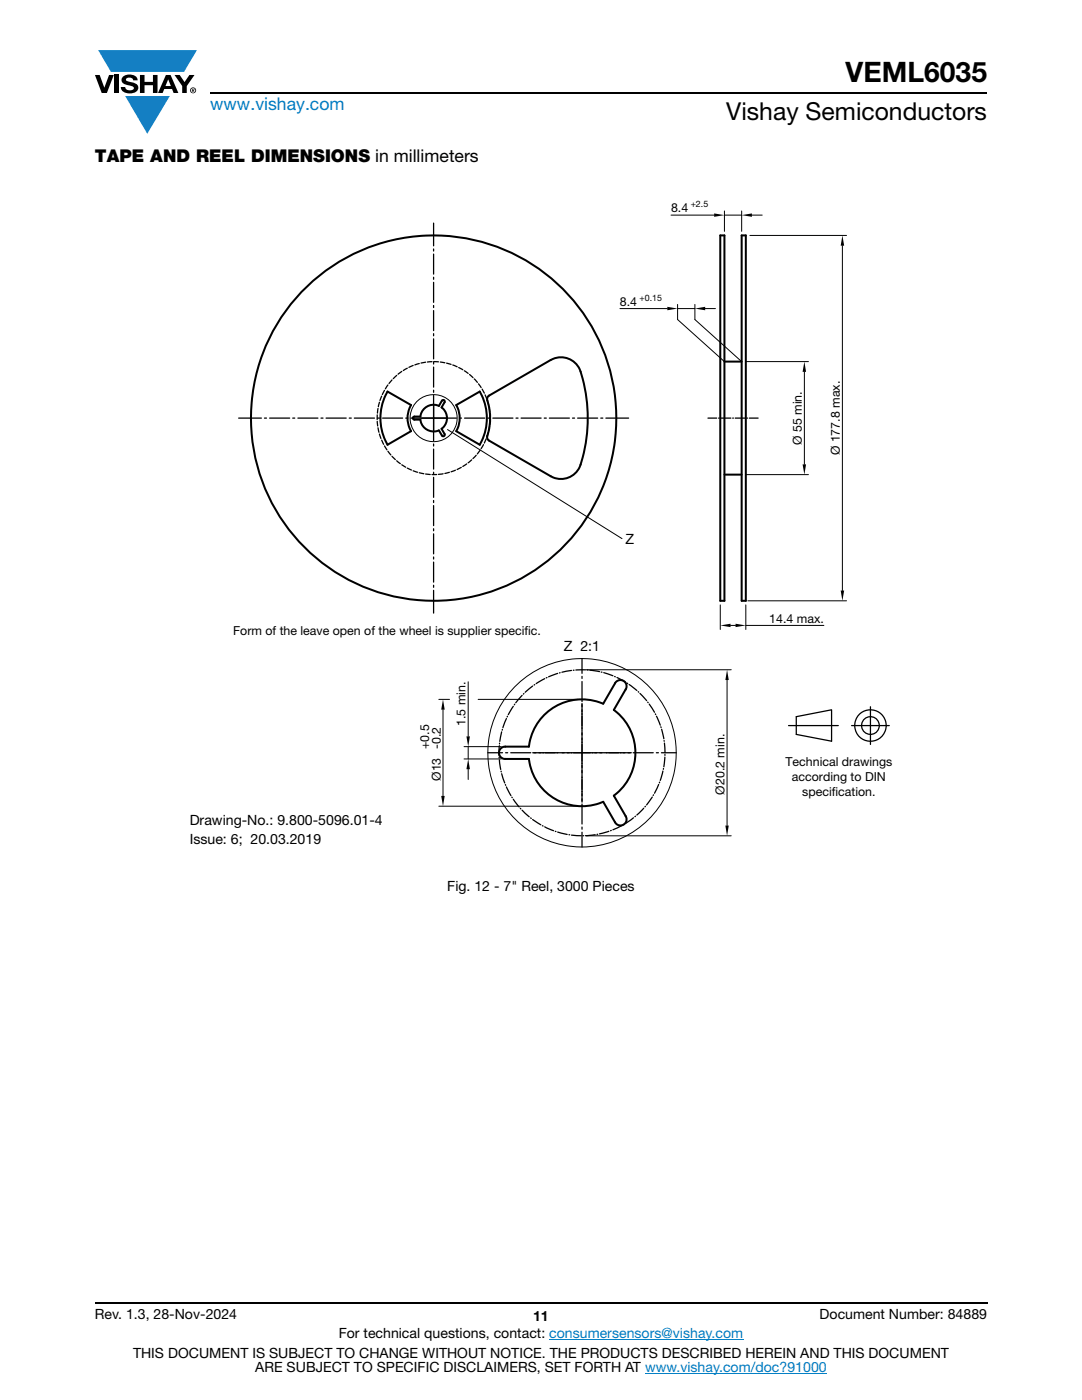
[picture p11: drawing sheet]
<svg xmlns="http://www.w3.org/2000/svg" width="216mm" height="279mm" viewBox="0 0 216 279" stroke-linecap="round" stroke-linejoin="round" font-family="sans-serif">
<g fill="#147fc3">
<path d="M19.6 10h19.7l-2.6 4.3h-1.1h-13.5z"/>
<path d="M25 19.2h8.9l-4.5 7.5z"/>
</g>
<g fill="#000">
<path d="M18.9 15h1l.9 2.5 1-2.5h.9l-1.4 3.6h-1zM22.9 15h.9v3.6h-.9zM24.6 15.3a2.1 2.1 0 0 1 2.8 .3l.1 .4h-.9a.79 .79 0 0 0-.7-.5 .79 .79 0 0 0-.8 .4l.3 .3 1 .2a1.08 1.08 0 0 1 1.2 1 1.08 1.08 0 0 1-1.1 1.2 1.73 1.73 0 0 1-2.4-1.2h.9a.96 .96 0 0 0 .8 .6 .96 .96 0 0 0 .9-.4 1.31 1.31 0 0 0-1.2-.6 1.03 1.03 0 0 1-1.1-.6 1.03 1.03 0 0 1 .2-1.1zM27.9 15h.9v1.3h1.7v-1.3h.9v3.6h-.9v-1.6h-1.7v1.6h-.9zM34.8 15h1.1l.9 1.4 1-1.4h1l-1.5 2.2v1.4h-.9v-1.4z"/>
<path d="M33.6 15.9l.5 1.3h-1.1zM33.1 15l-1.6 3.6h1l.3-.8h1.5l.3 .8h1l-1.6-3.6z"/>
<path d="M38.4 17.8h.2v.2h-.2zM38.3 17.7v.7h.1v-.3l.4 .3-.2-.3 .2-.2-.1-.2z"/>
<path d="M38.1 18a.46 .46 0 0 1 .9 0 .46 .46 0 0 1-.9 0zM37.9 18a.6 .6 0 0 0 1.2 0 .6 .6 0 0 0-1.2 0z"/>
</g>
<path d="M42 18.6h155M18.9 260h178.1" fill="none" stroke="#000" stroke-width=".36"/>
<path d="M109.6 267.3h38.7M128.7 274h36.3" fill="none" stroke="#007ec4" stroke-width=".2"/>
<g fill="none" stroke="#000" stroke-width=".4">
<path d="M143.7 47h.9v72.9h-.9zM148 47h.8v72.9h-.8zM77.3 78.1l4.7 2.7a5.2 5.2 0 0 0 0 5.3l-4.7 2.7a10.7 10.7 0 0 1 0-10.7zM97.4 79.1l12.5-7.3a4.1 4.1 0 0 1 5.9 2.4 30.5 30.5 0 0 1-.1 19 4.1 4.1 0 0 1-5.8 1.8l-12.3-7.1-.3-.3a1.46 1.46 0 0 1 .2-1.4 11.6 11.6 0 0 0-.3-6.5zM144.6 72.2h3.4M88.7 80.3l-.6 1a2.65 2.65 0 0 1 0 4.3l.6 1a.3 .3 0 0 1-.1 .4 .3 .3 0 0 1-.4-.1l-.6-1a2.68 2.68 0 0 1-3.7-2.2h-1.2a.31 .31 0 0 1-.3-.3 .31 .31 0 0 1 .3-.3h1.2a2.67 2.67 0 0 1 3.7-2.1l.6-1.1h.5v.4M91 80.8l4.7-2.7a10.7 10.7 0 0 1 0 10.7l-4.7-2.7a5.3 5.3 0 0 0 0-5.3zM144.6 94.7h3.4M122.7 136.4a1.23 1.23 0 0 1 1.7-.5 1.23 1.23 0 0 1 .4 1.7M122.7 136.3l-2.3 4.1a10.7 10.7 0 0 0-14.9 8.6h-4.7M124.9 137.6l-2.4 4.1a10.7 10.7 0 0 1 0 17.1l2.4 4.1a1.23 1.23 0 0 1-.5 1.7 1.23 1.23 0 0 1-1.7-.5M100.8 151.5h4.7a10.7 10.7 0 0 0 14.9 8.5l2.3 4.1"/>
<path d="M100.8 149a1.23 1.23 0 0 0-1.2 1.2 1.23 1.23 0 0 0 1.2 1.3"/>
<circle cx="86.5" cy="83.4" r="36.5"/>
</g>
<g fill="none" stroke="#000" stroke-width=".25">
<path d="M86.5 44.5v4.6M86.5 49.7v.4M86.5 50.7v4M86.5 55.3v.4M86.5 56.3v4M76.2 79.1l-.4 .8M76.7 77.9l-.4 .8M77.4 76.8l-.5 .8M78.2 75.8l-.6 .7M79.2 74.9l-.7 .7M80.2 74.1l-.8 .6M81.3 73.5l-.8 .4"/>
<path d="M82.4 72.9l-.8 .4M83.7 72.6l-.9 .2M84.9 72.3l-.9 .2M86.2 72.2h-.9M86.5 61v.4M86.5 62v4M86.5 66.6v.4M86.5 67.6v4M86.5 72.2v.5M86.5 73.3v4M86.5 77.9v.4M86.5 78.9v9.1"/>
<path d="M86.6 72.2h.9M87.9 72.2l.9 .2M89.1 72.5l.9 .2M90.3 72.8l.9 .4M91.5 73.3l.8 .5M92.6 74l.8 .5M93.7 74.7l.7 .7M94.6 75.6l.7 .7M95.5 76.6l.5 .7M96.2 77.7l.4 .8M96.8 78.8l.3 .9M47.6 83.4h4.6"/>
<path d="M52.8 83.4h.4M53.8 83.4h4M58.4 83.4h.4M59.4 83.4h4M64 83.4h.5M65.1 83.4h4M69.7 83.4h.4M70.7 83.4h4M75.3 82.8v.9M75.3 84.1l.1 .9M75.3 83.4h.4M75.4 81.5l-.1 .9"/>
<path d="M75.4 85.4l.2 .9M75.7 80.3l-.2 .9M75.7 86.6l.3 .9M76.2 87.8l.3 .9M76.3 83.4h4M76.7 89l.5 .8M77.4 90.1l.6 .7M78.2 91.1l.7 .6M79.2 92l.7 .5M80.2 92.8l.7 .4M81 83.4h.4M81.3 93.4l.8 .4"/>
<path d="M82 83.4h9.1M82.4 94l.9 .2M83.7 94.3l.9 .3M84.1 83.4h2.4v2.5M84.9 94.6l.9 .1M86.2 94.7h.9M86.5 81v2.4h2.5M86.5 88.6v.4M86.5 89.6v4M86.5 94.2v.5M86.5 95.3v4M86.5 99.9v.4"/>
<path d="M88.4 94.6l-.9 .1M89.7 94.3l-.9 .2M90.9 93.8l-.9 .4M91.7 83.4h.4M92 93.3l-.8 .4M92.7 83.4h4M93.1 92.6l-.8 .5M94.1 91.8l-.7 .6M95 90.9l-.6 .6M95.8 89.8l-.5 .8M96.5 88.7l-.5 .8M97 87.6l-.4 .8"/>
<path d="M97.3 80l.2 .9M97.3 83.4h.4M97.4 86.4l-.3 .8M97.6 81.2l.1 1M97.7 85.1l-.2 .9M97.8 82.5v.9M97.8 83.8l-.1 .9M98.3 83.4h4.1M103 83.4h.4M104 83.4h4M108.6 83.4h.4M109.6 83.4h4"/>
<path d="M114.2 83.4h.4M115.3 83.4h4M119.9 83.4h.4M120.9 83.4h4.5M141.3 83.4h1.7M143.4 83.4h.1M143.9 83.4h1.9M146.2 83.4h.1M146.7 83.4h1.9M149 83.4h.2M149.5 83.4h1.8M86.5 100.9v4"/>
<path d="M86.5 105.5v.4M86.5 106.5v4M86.5 111.2v.4M86.5 112.2v4M86.5 116.8v.4M86.5 117.8v4.6M104.2 138.8l-1.3 1.5M104.5 138.4l-.1 .1M106.3 136.9l-1.5 1.3M106.7 136.6l-.1 .1M108.7 135.4l-1.7 1M109.1 135.2l-.1 .1"/>
<path d="M111.3 134.4l-1.8 .7M111.8 134.3h-.2M114 133.8l-1.9 .4M114.5 133.8h-.1M116.1 131.4v3M116.1 135v.4M116.1 136v4M116.8 133.7h-1.9M117.2 133.7h.1M117.7 133.8l1.9 .2M120 134.1l.1 .1M120.5 134.2l1.8 .7"/>
<path d="M122.6 135l.2 .1M123.1 135.2l1.7 .9M125.1 136.3l.1 .1M125.5 136.6l1.6 1.2M127.3 138l.1 .1M127.7 138.4l1.3 1.4M97.3 150.2h3M99.6 151.1v.2M99.6 148.8v2M99.6 151.6l.3 2M99.7 148.3v.2M100 153.9v.2"/>
<path d="M100.1 154.4l.6 1.9M100.1 146.1l-.4 1.9M100.3 145.6l-.1 .1M100.8 156.6l.1 .1M100.9 150.2h.4M101 157.1l.9 1.7M101 143.4l-.6 1.8M101.3 142.9l-.1 .2M101.9 150.2h4M102.1 159.1l.1 .1M102.4 159.5l1.2 1.5M102.4 141l-1 1.6"/>
<path d="M102.7 140.5l-.1 .2M111.5 150.2h-5.2M116.1 140.4v5.3M116.1 145.7v9M116.1 150.2h3M116.1 154.8v5.3M117.8 150.2h-6.2M118.1 150.2h.2M118.7 150.2h1.9M119.7 150.2h.4M120.7 150.2h4M121 150.2h.1"/>
<path d="M121.5 150.2h1.9M123.8 150.2h.1M124.3 150.2h1.7M125.3 150.2h.4M126.3 150.2h4M129.2 140.1l.1 .1M129.5 140.5l1.1 1.6M130.2 159.1l-1.2 1.5M130.4 158.6l-.1 .1M130.8 142.5v.1M131 150.2h.4M131 142.9l.7 1.8"/>
<path d="M131.4 156.6l-.8 1.7M131.6 156.1v.1M131.9 145v.2M132 150.2h2.9M132 145.5l.5 1.9M132.3 153.9l-.6 1.8M132.4 153.4v.1M132.5 147.8v.1M132.6 148.3l.1 1.9M132.7 151.1l-.2 1.9M132.7 150.6v.2M157.3 144.8h10"/>
<path d="M158.9 143l7-1.3v6.2l-7-1.3zM169.9 144.8h7.5M173.7 141v7.6M103.8 161.3l.1 .1M104.2 161.7l1.4 1.3M105.9 163.2l.1 .1M106.3 163.6l1.6 1M108.2 164.8l.2 .1M108.7 165l1.8 .8M110.8 165.9l.1 .1M111.3 166.1l1.9 .4M113.5 166.6h.2"/>
<path d="M114 166.7l2 .1M116.1 160.5v4M116.1 165.1v.4M116.1 166.1v2.9M116.3 166.8h.2M118.8 166.6l-2 .2M119.3 166.5h-.2M121.5 165.9l-1.9 .5M122 165.7l-.2 .1M124.1 164.8l-1.8 .8M124.5 164.5l-.1 .1M126.4 163.2l-1.6 1.1"/>
<path d="M126.8 162.9l-.1 .1M128.4 161.3l-1.3 1.4M128.8 160.9l-.1 .1"/>
<circle cx="173.7" cy="144.8" r="1.77"/>
<circle cx="173.7" cy="144.8" r="3.1"/>
</g>
<g fill="none" stroke="#000" stroke-width=".2">
<path d="M133.9 42.9h8.6M144.6 42.1v4.1M144.6 42.9h3.4M148 42.1v4.1M149.6 47h19.3M150 42.9h2.1M168.1 49v68.9M123.7 61.6h9.5M135.2 60.8v3l9.3 8.4M135.2 61.6h3.5M138.7 60.8v3l9.3 8.4M140.7 61.6h2.1"/>
<path d="M148.8 72.2h12.5M160.5 74.2v18.5M89.3 85.7l34.8 21.8M148.8 94.7h12.5M149.2 119.9h19.7M87.6 139.6h2.1M93.4 136.1v10.9M95.4 139.6h19.9M116.9 133.7h29M143.7 120.7v4.9M145.1 135.7v29.1M145.8 124.8h1"/>
<path d="M148.8 120.7v4.9M148.8 124.8h15.6M88.4 141.6v17.2M92.6 151.5h7.4M92.6 149h7.4M93.4 149v2.5M93.4 153.5v2.1M87.6 160.9h27.7M116.9 166.8h29"/>
<circle cx="86.5" cy="83.5" r="4.7"/>
<circle cx="116.1" cy="150.2" r="18.8"/>
</g>
<g fill="#000">
<path d="M142.5 42.6l2 .3-2 .4zM148 42.9l2-.3v.7zM168.1 47l.3 2h-.7zM133.2 61.2l2 .4-2 .3zM138.7 61.6l2-.4v.7zM160.5 72.2l.3 2h-.7zM160.1 92.7h.7l-.3 2zM167.7 117.9h.7l-.3 2zM145.1 133.7l.3 2h-.7zM143.7 124.8l2.1-.3v.7zM146.8 124.5l2 .3-2 .4zM88.4 139.6l.3 2h-.7z"/>
<path d="M88 158.8h.7l-.3 2.1zM93.4 151.5l.4 2h-.7zM93.1 147h.7l-.4 2zM144.7 164.8h.7l-.3 2z"/>
</g>
<text font-size="5.6" x="168.7" y="16.4">VEML6035</text>
<text font-size="4.9" x="144.9" y="24">Vishay Semiconductors</text>
<text font-size="3.5" fill="#007ec4" x="42" y="21.9">www.vishay.com</text>
<text font-size="3.5" x="18.9" y="32.3">TAPE AND REEL DIMENSIONS in millimeters</text>
<g font-size="2.8">
<text x="124.8" y="108.5">Z</text>
<text x="112.5" y="130">Z 2:1</text>
<text x="37.8" y="164.6">Drawing-No.: 9.800-5096.01-4</text>
<text x="37.8" y="168.4">Issue: 6; 20.03.2019</text>
<text x="89.2" y="177.9">Fig. 12 - 7&quot; Reel, 3000 Pieces</text>
<text x="18.9" y="263.3">Rev. 1.3, 28-Nov-2024</text>
<text x="106.4" y="263.6">11</text>
<text x="163.6" y="263.3">Document Number: 84889</text>
<text x="67.6" y="267.1">For technical questions, contact: consumersensors@vishay.com</text>
<text x="26.5" y="271">THIS DOCUMENT IS SUBJECT TO CHANGE WITHOUT NOTICE. THE PRODUCTS DESCRIBED HEREIN AND THIS DOCUMENT</text>
<text x="50.9" y="273.8">ARE SUBJECT TO SPECIFIC DISCLAIMERS, SET FORTH AT www.vishay.com/doc?91000</text>
</g>
<g font-size="2.5">
<text x="133.9" y="42.4">8.4</text>
<text x="123.7" y="61.1">8.4</text>
<text x="160" y="88.8" transform="rotate(-90 160 88.8)">Ø 55 min.</text>
<text x="167.6" y="90.9" transform="rotate(-90 167.6 90.9)">Ø 177.8 max.</text>
<text x="153.5" y="124.3">14.4 max.</text>
<text x="46.5" y="126.7">Form of the leave open of the wheel is supplier specif</text>
<text x="104.7" y="126.7">ic.</text>
<text x="85.6" y="149.5" transform="rotate(-90 85.6 149.5)">+0.5</text>
<text x="92.9" y="144.9" transform="rotate(-90 92.9 144.9)">1.5 min.</text>
<text x="88" y="155.8" transform="rotate(-90 88 155.8)">Ø13 -0.2</text>
<text x="156.7" y="153">Technical drawings</text>
<text x="158" y="155.9">according to DIN</text>
<text x="144.6" y="158.6" transform="rotate(-90 144.6 158.6)">Ø20.2 min.</text>
<text x="160.1" y="158.9">specif</text>
<text x="166" y="158.9">ication.</text>
</g>
<g font-size="1.8">
<text x="137.8" y="41.3">+2.5</text>
<text x="127.6" y="60">+0.15</text>
</g>
</svg>
